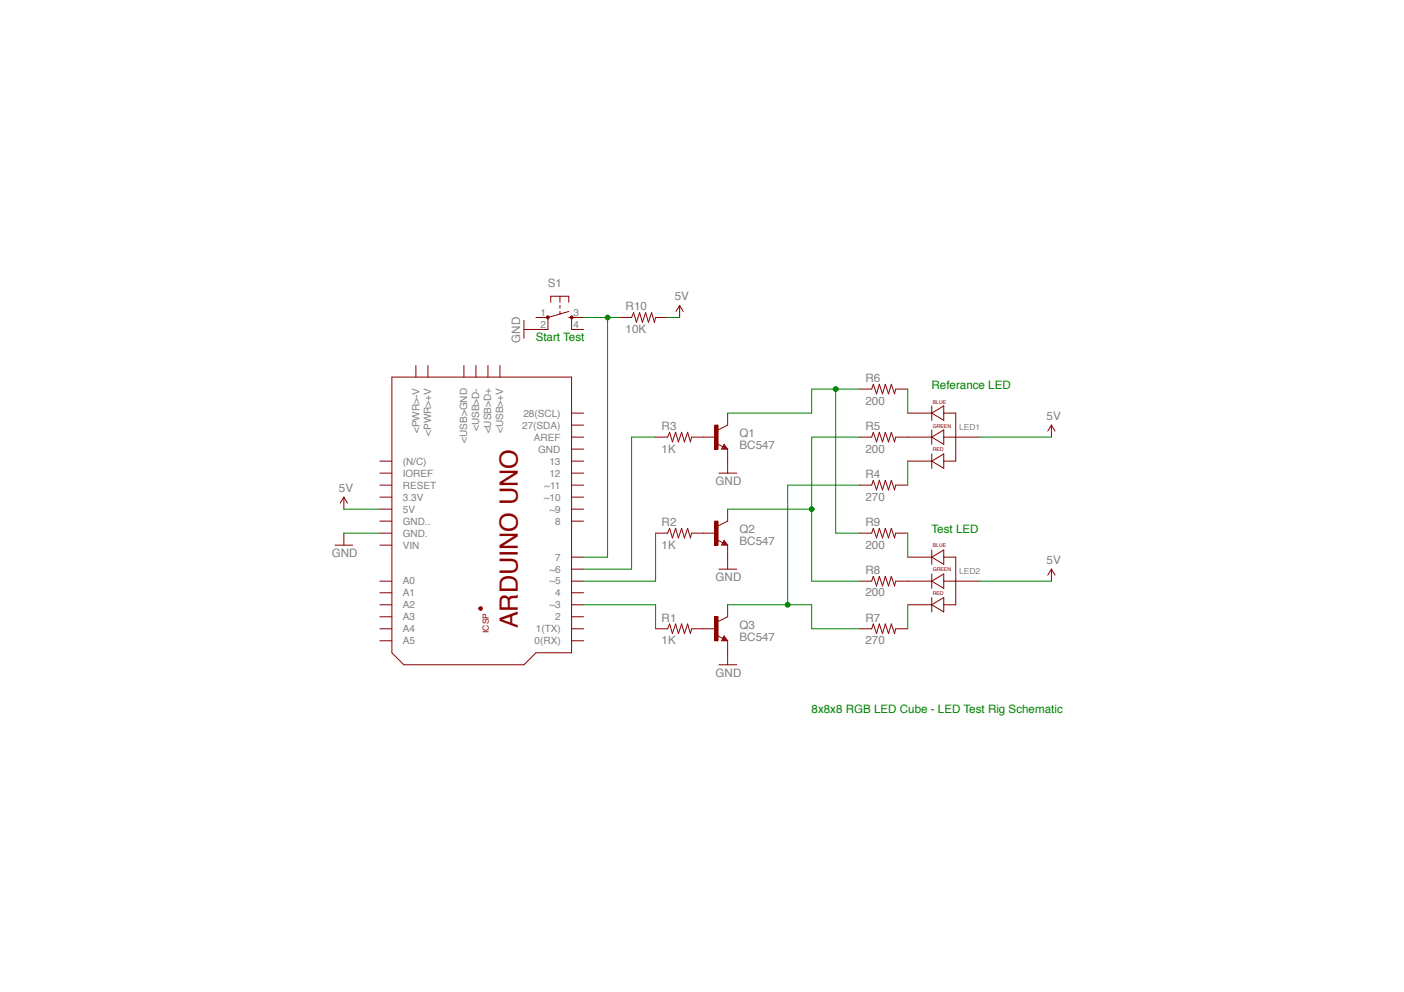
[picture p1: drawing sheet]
<svg xmlns="http://www.w3.org/2000/svg" width="297mm" height="210mm" viewBox="0 0 297 210" stroke-linecap="round" stroke-linejoin="round" font-family="sans-serif">
<g fill="none" stroke="#8c0000" stroke-width=".21">
<path d="M82.9 79.8h38v58.3h-7.5l-2.6 2.6h-25.4l-2.5-2.6zM88 77.3v2.5M90.5 77.3v2.5M98.1 77.3v2.5M100.7 77.3v2.5M103.2 77.3v2.5M105.8 77.3v2.5M80.4 97.6h2.5M120.9 87.4h2.6M120.9 90h2.6M120.9 92.5h2.6M120.9 95h2.6"/>
<path d="M120.9 97.6h2.6M80.4 100.1h2.5M80.4 102.7h2.5M80.4 105.2h2.5M80.4 107.7h2.5M80.4 110.3h2.5M80.4 115.4h2.5M80.4 112.8h2.5M120.9 100.1h2.6M120.9 102.7h2.6M120.9 105.2h2.6M120.9 107.7h2.6"/>
<path d="M120.9 110.3h2.6M120.9 117.9h2.6M80.4 123h2.5M80.4 125.4h2.5M80.4 128h2.5M80.4 130.5h2.5M80.4 133h2.5M80.4 135.6h2.5M120.9 120.4h2.6M120.9 123h2.6M120.9 125.4h2.6M120.9 128h2.6"/>
<path d="M120.9 130.5h2.6M120.9 133h2.6M120.9 135.6h2.6"/>
</g>
<path d="M101.4 128.5h.5v.5h-.5l-.1-.3 .5-.1-.1 .3-.4-.2z" fill-rule="evenodd" fill="#8c0000"/>
<path d="M151.7 93.9l1.2 .6M153.2 94l.7 1h-1.2zM153.2 94.5l.2 .3h-.5l.3-.5 .5 .6h-.8M153.9 90l-2 1M101.5 128.5h.5v.6h-.5l-.2-.4 .5-.1-.1 .3-.4-.2z" fill="none" stroke="#8c0000" stroke-width=".21"/>
<path d="M151.2 89.9h.7v5.1h-.7z" fill="#8c0000"/>
<path d="M148.9 92.5h2.5M151.2 90h.7v5h-.7zM153.9 87.4v2.6M153.9 95v2.6M151.7 114.3l1.2 .5M153.2 114.3l.7 1.1h-1.2zM153.2 114.8l.2 .3h-.5l.3-.5 .5 .6h-.8M153.9 110.3l-2 1" fill="none" stroke="#8c0000" stroke-width=".21"/>
<path d="M151.2 110.3h.7v5h-.7z" fill="#8c0000"/>
<path d="M148.9 112.8h2.5M151.2 110.3h.7v5.1h-.7zM153.9 107.7v2.6M153.9 115.4v2.5M151.7 134.5l1.2 .6M153.2 134.6l.7 1h-1.2zM153.2 135.1l.2 .2h-.5l.3-.5 .5 .7h-.8M153.9 130.5l-2 1" fill="none" stroke="#8c0000" stroke-width=".21"/>
<path d="M151.2 130.5h.7v5.1h-.7z" fill="#8c0000"/>
<g fill="none" stroke="#8c0000" stroke-width=".21">
<path d="M116.5 64v-1.3h3.8v1.3M118.5 62.7v1.3M118.5 64.6v.6M118.5 65.9v.6M120.3 67.2h.6v2.5M120.3 65.9l-4.4 1.3v2.5M138.7 92.5h2.5l.5-1 .6 2 .6-2 .6 2 .7-2 .6 2 .7-2 .6 2 .2-1h2.6M181.9 92.5h2.5l.4-1 .6 2 .6-2 .7 2 .6-2 .7 2 .6-2 .7 2 .2-1h2.5M181.9 82.3h2.5l.4-1 .6 2 .6-2 .7 2 .6-2 .7 2 .6-2 .7 2 .2-1h2.5M138.7 112.8h2.5l.5-1 .6 2 .6-2 .6 2 .7-2 .6 2 .7-2 .6 2 .2-1h2.6M181.9 102.7h2.5l.4-1.1 .6 2.1 .6-2.1 .7 2.1 .6-2.1 .7 2.1 .6-2.1 .7 2.1 .2-1h2.5M138.7 133h2.5l.5-1 .6 2.1 .6-2.1 .6 2.1 .7-2.1 .6 2.1 .7-2.1 .6 2.1 .2-1.1h5.1"/>
<path d="M151.2 130.5h.7v5.1h-.7zM153.9 128v2.5M153.9 135.6v2.5"/>
</g>
<path d="M115.7 66.9h.4l.1 .3-.3 .3-.3-.3z" fill-rule="evenodd" fill="#8c0000"/>
<path d="M115.7 66.9h.4l.1 .3-.3 .3-.3-.3z" fill="none" stroke="#8c0000" stroke-width=".21"/>
<path d="M120.7 66.9h.5v.3l-.3 .3-.3-.3z" fill-rule="evenodd" fill="#8c0000"/>
<g fill="none" stroke="#8c0000" stroke-width=".21">
<path d="M110.8 69.7h5.1M110.8 67.8v3.8M113.4 67.2h2.5M120.8 66.9h.4l.1 .3-.4 .3-.2-.3zM120.9 67.2h2.6M120.9 69.7h2.6M131.1 67.2h2.5l.4-1 .6 2 .7-2 .6 2 .7-2 .6 2 .7-2 .6 2 .2-1h2.5M143.8 64.6l.7 1.3M143.8 64.6l-.8 1.3M143.8 64.6v2.6M153.9 97.6v2.5M192 87.4h5.1"/>
<path d="M192 92.5h5.1M192 97.6h5.1M197.1 87.4l2.6-1.5v3zM197.1 92.5l2.6-1.5v3zM197.1 97.6l2.6-1.6v3.1zM197.1 85.9v3M197.1 91v3M197.1 96v3.1M199.7 87.4h2.5v10.2h-2.5M199.7 92.5h7.6M222.4 90v2.5M222.4 90l.8 1.2"/>
<path d="M222.4 90l-.7 1.2M70.9 115.4h3.7M72.7 112.8v2.6M72.7 105.2v2.5M72.7 105.2l.8 1.3M72.7 105.2l-.7 1.3M152.1 100.1h3.8M153.9 117.9v2.5M181.9 112.8h2.5l.4-1 .6 2 .6-2 .7 2 .6-2 .7 2 .6-2 .7 2 .2-1h2.5M192 117.9h5.1M197.1 117.9l2.6-1.5v3zM197.1 116.4v3"/>
<path d="M199.7 117.9h2.5v10.1h-2.5M152.1 120.4h3.8M153.9 138.1v2.6M181.9 133h2.5l.4-1 .6 2.1 .6-2.1 .7 2.1 .6-2.1 .7 2.1 .6-2.1 .7 2.1 .2-1.1h2.5M181.9 123h2.5l.4-1 .6 2 .6-2 .7 2 .6-2 .7 2 .6-2 .7 2 .2-1h7.6M192 128h5.1M197.1 123l2.6-1.6v3.1zM197.1 128l2.6-1.6v3.1zM197.1 121.4v3.1M197.1 126.4v3.1M199.7 123h7.6M222.4 120.4l.8 1.3"/>
<path d="M222.4 120.4l-.7 1.3M222.4 120.4v2.6M152.1 140.7h3.8"/>
</g>
<path d="M123.5 67.2h7.6M128.5 67.2v50.7h-5M141.2 67.2h2.6M207.3 92.5h15.1M72.7 112.8h7.7M72.7 107.7h7.7M207.3 123h15.1" fill="none" stroke="#008300" stroke-width=".21"/>
<circle cx="128.5" cy="67.2" r=".51" fill="#008300"/>
<g fill="none" stroke="#008300" stroke-width=".21">
<path d="M181.9 92.5h-10.2v30.5h10.2M192 82.3v5.1M192 97.6v5.1M153.9 107.7h17.8M192 112.8v5.1M192 128v5"/>
<circle cx="128.5" cy="67.2" r=".51"/>
</g>
<circle cx="171.7" cy="107.7" r=".51" fill="#008300"/>
<g fill="none" stroke="#008300" stroke-width=".21">
<path d="M138.7 92.5h-5.1v27.9h-10.1M138.7 112.8v10.2h-15.2M181.9 102.7h-15.3v25.3M123.5 128h15.2v5M153.9 128h17.8v5h10.2"/>
<circle cx="171.7" cy="107.7" r=".51"/>
</g>
<circle cx="166.6" cy="127.9" r=".51" fill="#008300"/>
<g fill="none" stroke="#008300" stroke-width=".21">
<path d="M176.8 82.3v30.5h5.1M181.9 82.3h-10.2v5.1h-17.8"/>
<circle cx="166.6" cy="128" r=".51"/>
</g>
<circle cx="176.8" cy="82.3" r=".51" fill="#008300"/>
<circle cx="176.8" cy="82.3" r=".51" fill="none" stroke="#008300" stroke-width=".21"/>
<text font-size="5.3" fill="#8c0000" x="109.5" y="133" transform="rotate(-90 109.5 133)">ARDUINO UNO</text>
<g font-size="2.5" fill="#808080">
<text x="115.9" y="60.8">S1</text>
<text x="132.4" y="65.6">R10</text>
<text x="142.8" y="63.6">5V</text>
<text x="132.4" y="70.4">10K</text>
<text x="110" y="72.6" transform="rotate(-90 110 72.6)">GND</text>
<text x="183.1" y="80.8">R6</text>
<text x="183.1" y="85.6">200</text>
<text x="221.4" y="88.9">5V</text>
<text x="140" y="95.8">1K</text>
<text x="140" y="91">R3</text>
<text x="156.5" y="95">BC547</text>
<text x="156.5" y="92.5">Q1</text>
<text x="183.1" y="95.8">200</text>
<text x="183.1" y="91">R5</text>
<text x="183.1" y="101.1">R4</text>
<text x="71.7" y="104.1">5V</text>
<text x="151.4" y="102.6">GND</text>
<text x="183.1" y="105.9">270</text>
<text x="140" y="111.3">R2</text>
<text x="156.5" y="112.8">Q2</text>
<text x="183.1" y="111.3">R9</text>
<text x="70.2" y="117.8">GND</text>
<text x="140" y="116.1">1K</text>
<text x="156.5" y="115.3">BC547</text>
<text x="183.1" y="116.1">200</text>
<text x="221.4" y="119.4">5V</text>
<text x="151.4" y="122.9">GND</text>
<text x="183.1" y="121.4">R8</text>
<text x="140" y="131.6">R1</text>
<text x="183.1" y="126.2">200</text>
<text x="183.1" y="131.6">R7</text>
<text x="140" y="136.3">1K</text>
<text x="156.5" y="135.6">BC547</text>
<text x="156.5" y="133.1">Q3</text>
<text x="183.1" y="136.3">270</text>
<text x="151.4" y="143.2">GND</text>
</g>
<g font-size="2.5" fill="#008300">
<text x="113.3" y="72.2">Start Test</text>
<text x="197.1" y="82.3">Referance LED</text>
<text x="197.1" y="112.8">Test LED</text>
<text x="171.7" y="150.8">8x8x8 RGB LED Cube - LED Test Rig Schematic</text>
</g>
<g font-size="2.1" fill="#808080">
<text x="114.3" y="66.8">1</text>
<text x="114.3" y="69.3">2</text>
<text x="121.3" y="66.8">3</text>
<text x="121.3" y="69.3">4</text>
<text x="110.7" y="88.2">28(SCL)</text>
<text x="88.7" y="91.6" transform="rotate(-90 88.7 91.6)">&lt;PWR&gt;-V</text>
<text x="91.3" y="92.2" transform="rotate(-90 91.3 92.2)">&lt;PWR&gt;+V</text>
<text x="98.9" y="93.7" transform="rotate(-90 98.9 93.7)">&lt;USB&gt;GND</text>
<text x="101.4" y="91.2" transform="rotate(-90 101.4 91.2)">&lt;USB&gt;D-</text>
<text x="103.9" y="91.7" transform="rotate(-90 103.9 91.7)">&lt;USB&gt;D+</text>
<text x="106.5" y="91.6" transform="rotate(-90 106.5 91.6)">&lt;USB&gt;+V</text>
<text x="110.5" y="90.7">27(SDA)</text>
<text x="112.9" y="93.3">AREF</text>
<text x="113.9" y="95.8">GND</text>
<text x="85.2" y="100.9">IOREF</text>
<text x="85.2" y="98.3">(N/C)</text>
<text x="116.2" y="98.3">13</text>
<text x="116.2" y="100.9">12</text>
<text x="85.2" y="105.9">3.3V</text>
<text x="85.2" y="103.4">RESET</text>
<text x="115.1" y="105.9">~10</text>
<text x="115.1" y="103.4">~11</text>
<text x="85.2" y="113.5">GND.</text>
<text x="85.2" y="111">GND..</text>
<text x="85.2" y="108.5">5V</text>
<text x="116.2" y="108.5">~9</text>
<text x="117.4" y="111">8</text>
<text x="85.2" y="116.1">VIN</text>
<text x="117.4" y="118.6">7</text>
<text x="85.2" y="123.7">A0</text>
<text x="116.2" y="121.1">~6</text>
<text x="116.2" y="123.7">~5</text>
<text x="85.2" y="131.3">A3</text>
<text x="85.2" y="128.7">A2</text>
<text x="85.2" y="126.2">A1</text>
<text x="116.2" y="128.7">~3</text>
<text x="117.4" y="126.2">4</text>
<text x="117.4" y="131.3">2</text>
<text x="85.2" y="136.3">A5</text>
<text x="85.2" y="133.8">A4</text>
<text x="113.1" y="136.4">0(RX)</text>
<text x="113.4" y="133.8">1(TX)</text>
</g>
<g font-size="1.8" fill="#808080">
<text x="202.9" y="91">LED1</text>
<text x="202.9" y="121.4">LED2</text>
</g>
<text font-size="1.8" fill="#8c0000" x="103.4" y="133.9" transform="rotate(-90 103.4 133.9)">ICSP</text>
<g font-size="1.1" fill="#8c0000">
<text x="197.3" y="85.4">BLUE</text>
<text x="197.3" y="90.5">GREEN</text>
<text x="197.3" y="95.5">RED</text>
<text x="197.3" y="115.8">BLUE</text>
<text x="197.3" y="120.9">GREEN</text>
<text x="197.3" y="126">RED</text>
</g>
</svg>
